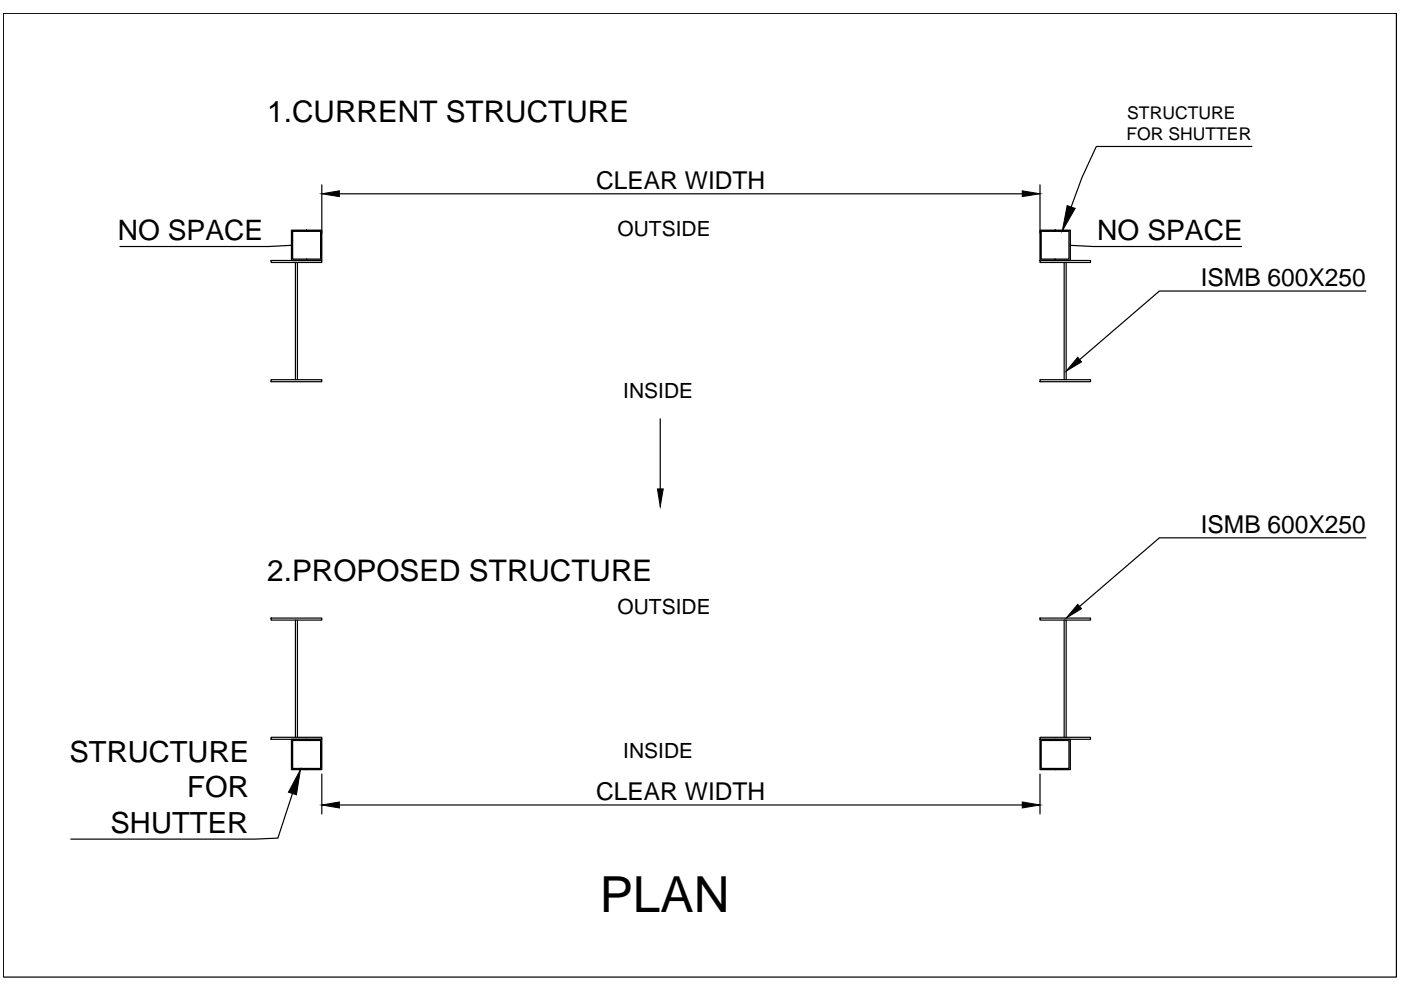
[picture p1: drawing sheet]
<svg xmlns="http://www.w3.org/2000/svg" width="297mm" height="210mm" viewBox="0 0 297 210" stroke-linecap="round" stroke-linejoin="round" font-family="sans-serif">
<!-- layer: 0 -->
<g fill="none" stroke="#000" stroke-width=".25">
<path d="M.7 2.8h295.4v204.4h-295.4zM68.2 39.2v10.2M220.5 39.2v10.2M265.4 31.1h-33l-3 6.6-2.3 6.2M57.5 55.2h10.7v.5h-10.7zM61.8 48.8h6.4v6.4h-3.2v-.3h3v-5.8h-3v-.3v.3h-3v5.8h3v.3h-3.2zM61.8 52l-4.9 .3h-31.5M62.6 55.7v24.8M63.1 55.7v24.8M72 41.1h144.7M220.5 55.2h10.7v.5h-10.7zM220.5 48.8h6.4v6.4h-3.2v-.3h2.9v-5.8h-2.9v-.3v.3h-2.9v5.8h2.9v.3h-3.2z"/>
<path d="M225.6 55.7v24.8M226 55.7v24.8M226.9 52l4.9 .3h31.5M289.6 61.7h-43.8l-16.9 14.6M57.5 80.5h10.7v.4h-10.7zM140 88.8v14.9M220.5 80.5h10.7v.4h-10.7zM289.6 114h-43.8l-16.9 14.6M57.5 131h10.7v.5h-10.7zM62.6 131.5v24.8M63.1 131.5v24.8M220.5 131h10.7v.5h-10.7z"/>
<path d="M225.6 131.5v24.8M226 131.5v24.8M57.5 156.3h10.7v.4h-10.7zM61.8 156.7h3.2v.3h-3v5.9h3v.3v-.3h3v-5.9h-3v-.3h3.2v6.5h-6.4zM220.5 156.3h10.7v.4h-10.7zM220.5 156.7h3.2v.3h-2.9v5.9h2.9v.3v-.3h2.9v-5.9h-2.9v-.3h3.2v6.5h-6.4zM62 168.3l-3.1 9.4-4.9 .2h-39M68.2 164.1v8.5M72 170.7h144.7M220.5 164.1v8.5"/>
</g>
<path d="M68.2 41.1l3.8-.6v1.2zM216.7 40.5l3.8 .6-3.8 .6zM226.3 43.6l1.7 .6-2.8 4.7zM228.5 75.8l.8 .9-3.3 2zM139.4 103.7h1.2l-.6 3.7zM228.5 128.1l.8 1-3.3 1.9zM63.7 163.2l-.8 5.3-1.7-.5zM68.2 170.7l3.8-.7v1.3zM216.7 170l3.8 .7-3.8 .6z" fill="#000" stroke="#000" stroke-width=".21"/>
<text font-size="10.5" x="127.2" y="193.3">PLAN</text>
<g font-size="6.3">
<text x="56.7" y="25.9">1.CURRENT STRUCTURE</text>
<text x="56.7" y="123.2">2.PROPOSED STRUCTURE</text>
</g>
<g font-size="6.2">
<text x="14.7" y="161.5">STRUCTURE</text>
<text x="39.7" y="169">FOR</text>
<text x="23.4" y="176.5">SHUTTER</text>
</g>
<g font-size="6">
<text x="25" y="50.9">NO SPACE</text>
<text x="232.6" y="50.9">NO SPACE</text>
</g>
<g font-size="5.2">
<text x="126.4" y="40.1">CLEAR WIDTH</text>
<text x="254.6" y="60.7">ISMB 600X250</text>
<text x="254.6" y="113.1">ISMB 600X250</text>
<text x="126.4" y="169.7">CLEAR WIDTH</text>
</g>
<g font-size="4.4">
<text x="130.9" y="49.9">OUTSIDE</text>
<text x="132.2" y="84.4">INSIDE</text>
<text x="130.9" y="130.2">OUTSIDE</text>
<text x="132.2" y="160.8">INSIDE</text>
</g>
<g font-size="3.7">
<text x="238.8" y="29.7">FOR SHUTTER</text>
<text x="239" y="25.2">STRUCTURE</text>
</g>
</svg>
